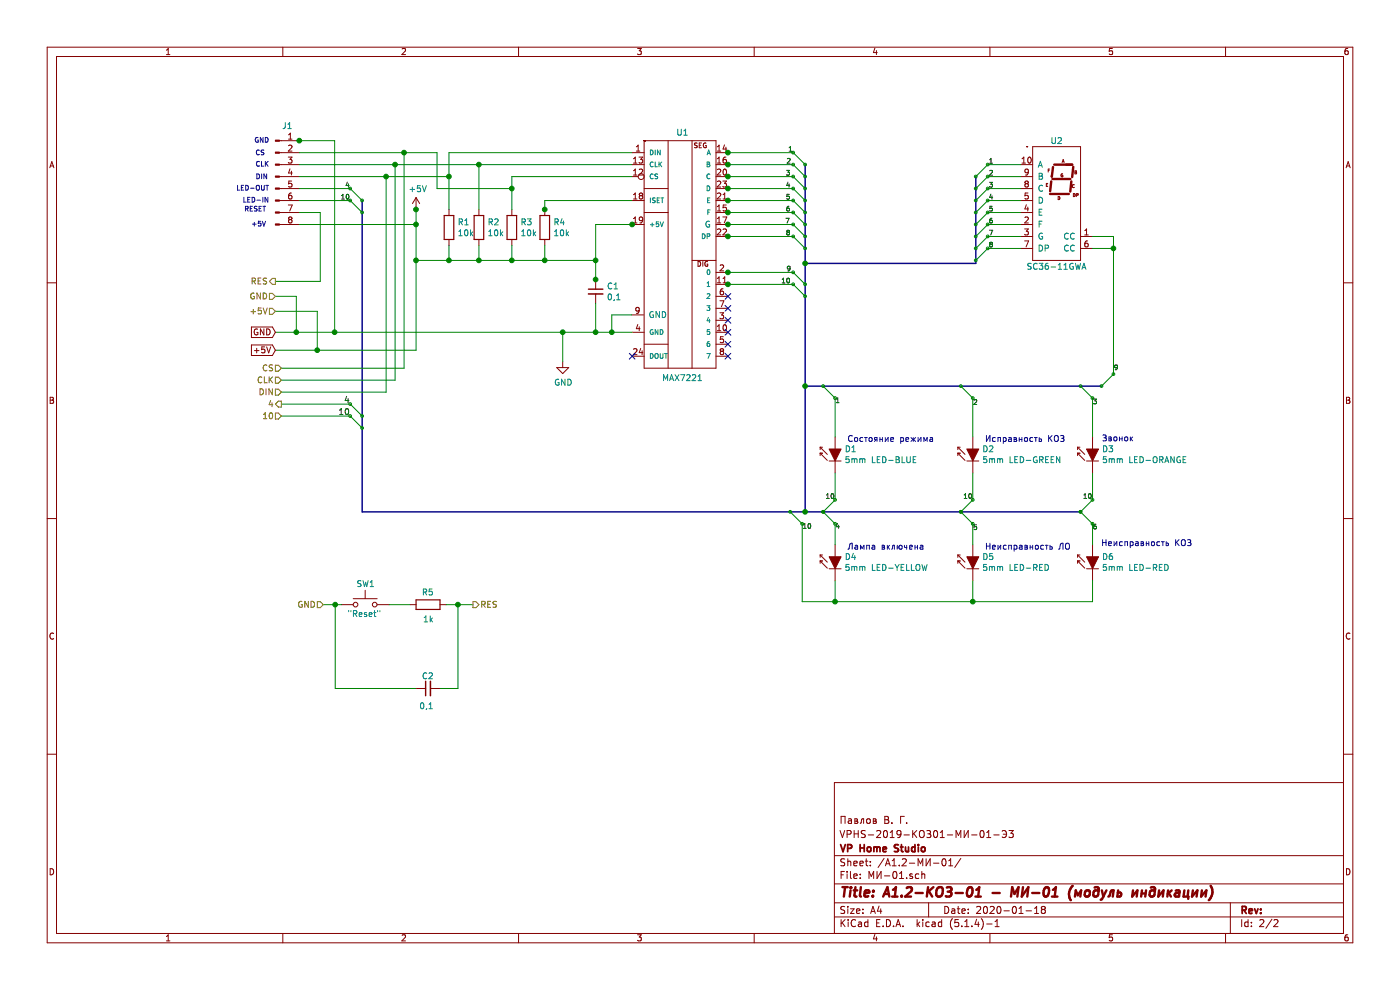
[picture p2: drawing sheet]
EESchema Schematic File Version 4
LIBS:МУИ-01-cache
EELAYER 30 0
EELAYER END
$Descr A4 11693 8268
encoding utf-8
Sheet 2 2
Title "A1.2-КОЗ-01 - МИ-01 (модуль индикации)"
Date "2020-01-18"
Rev ""
Comp "VP Home Studio"
Comment1 "VPHS-2019-КОЗ01-МИ-01-Э3"
Comment2 "Павлов В. Г."
Comment3 ""
Comment4 ""
$EndDescr
$Comp
L VP_Library:SC36-11GWA U2
U 1 1
P 8825 1675
F 0 "U2" H 8825 2175 50  0000 C CNN
F 1 "SC36-11GWA" H 8825 1125 50  0000 C CNN
F 2 "Display_7Segment:HDSP-A401" H 8825 2175 50  0001 C CNN
F 3 "g:\\Документы\\Docs\\Datashits\\LED\\SC36-11GWA.pdf" H 8825 2175 50  0001 C CNN
	1    8825 1675
	1    0    0    -1  
$EndComp
$Comp
L LED:SFH4550 D2
U 1 1
P 8125 3750
F 0 "D2" V 8121 3673 50  0000 R CNN
F 1 "5mm LED-GREEN" V 8030 3673 50  0000 R CNN
F 2 "LED_THT:LED_D5.0mm_IRGrey" H 8125 3925 50  0001 C CNN
F 3 "http://www.osram-os.com/Graphics/XPic3/00116140_0.pdf" H 8075 3750 50  0001 C CNN
	1    8125 3750
	0    -1   -1   0   
$EndComp
$Comp
L LED:SFH4550 D3
U 1 1
P 9125 3750
F 0 "D3" V 9121 3673 50  0000 R CNN
F 1 "5mm LED-ORANGE" V 9030 3673 50  0000 R CNN
F 2 "LED_THT:LED_D5.0mm_IRGrey" H 9125 3925 50  0001 C CNN
F 3 "http://www.osram-os.com/Graphics/XPic3/00116140_0.pdf" H 9075 3750 50  0001 C CNN
	1    9125 3750
	0    -1   -1   0   
$EndComp
$Comp
L LED:SFH4550 D4
U 1 1
P 6975 4650
F 0 "D4" V 6971 4572 50  0000 R CNN
F 1 "5mm LED-YELLOW" V 6880 4572 50  0000 R CNN
F 2 "LED_THT:LED_D5.0mm_IRGrey" H 6975 4825 50  0001 C CNN
F 3 "http://www.osram-os.com/Graphics/XPic3/00116140_0.pdf" H 6925 4650 50  0001 C CNN
	1    6975 4650
	0    -1   -1   0   
$EndComp
$Comp
L LED:SFH4550 D6
U 1 1
P 9125 4650
F 0 "D6" V 9121 4573 50  0000 R CNN
F 1 "5mm LED-RED" V 9030 4573 50  0000 R CNN
F 2 "LED_THT:LED_D5.0mm_IRGrey" H 9125 4825 50  0001 C CNN
F 3 "http://www.osram-os.com/Graphics/XPic3/00116140_0.pdf" H 9075 4650 50  0001 C CNN
	1    9125 4650
	0    -1   -1   0   
$EndComp
$Comp
L LED:SFH4550 D5
U 1 1
P 8125 4650
F 0 "D5" V 8121 4573 50  0000 R CNN
F 1 "5mm LED-RED" V 8030 4573 50  0000 R CNN
F 2 "LED_THT:LED_D5.0mm_IRGrey" H 8125 4825 50  0001 C CNN
F 3 "http://www.osram-os.com/Graphics/XPic3/00116140_0.pdf" H 8075 4650 50  0001 C CNN
	1    8125 4650
	0    -1   -1   0   
$EndComp
$Comp
L LED:SFH4550 D1
U 1 1
P 6975 3750
F 0 "D1" V 6971 3672 50  0000 R CNN
F 1 "5mm LED-BLUE" V 6880 3672 50  0000 R CNN
F 2 "LED_THT:LED_D5.0mm_IRGrey" H 6975 3925 50  0001 C CNN
F 3 "http://www.osram-os.com/Graphics/XPic3/00116140_0.pdf" H 6925 3750 50  0001 C CNN
	1    6975 3750
	0    -1   -1   0   
$EndComp
Text Notes 9200 3695 0    50   ~ 0
Звонок
Text Notes 8225 4600 0    50   ~ 0
Неисправность ЛО
Text Notes 7075 4600 0    50   ~ 0
Лампа включена
Text Notes 9195 4570 0    50   ~ 0
Неисправность КОЗ
Text Notes 8225 3700 0    50   ~ 0
Исправность КОЗ
Text Notes 7075 3700 0    50   ~ 0
Состояние режима
$Comp
L VP_Library:MAX7221 U1
U 1 1
P 5700 2255
F 0 "U1" H 5700 3405 50  0000 C CNN
F 1 "MAX7221" H 5700 1355 50  0000 C CNN
F 2 "Package_DIP:DIP-24_W7.62mm" H 5580 3435 50  0001 C CNN
F 3 "g:\\Документы\\Docs\\Datashits\\LED drivers и другие\\MAX7219-MAX7221 Led driver.pdf" H 5580 3435 50  0001 C CNN
	1    5700 2255
	1    0    0    -1  
$EndComp
$Comp
L power:GND #PWR0101
U 1 1
P 4700 3020
F 0 "#PWR0101" H 4700 2770 50  0001 C CNN
F 1 "GND" H 4705 2847 50  0000 C CNN
F 2 "" H 4700 3020 50  0001 C CNN
F 3 "" H 4700 3020 50  0001 C CNN
	1    4700 3020
	1    0    0    -1  
$EndComp
$Comp
L power:+5V #PWR0102
U 1 1
P 3475 1750
F 0 "#PWR0102" H 3475 1600 50  0001 C CNN
F 1 "+5V" H 3490 1923 50  0000 C CNN
F 2 "" H 3475 1750 50  0001 C CNN
F 3 "" H 3475 1750 50  0001 C CNN
	1    3475 1750
	1    0    0    -1  
$EndComp
$Comp
L Device:R R2
U 1 1
P 4000 1900
F 0 "R2" H 4070 1946 50  0000 L CNN
F 1 "10k" H 4070 1855 50  0000 L CNN
F 2 "Resistor_THT:R_Axial_DIN0204_L3.6mm_D1.6mm_P7.62mm_Horizontal" V 3930 1900 50  0001 C CNN
F 3 "~" H 4000 1900 50  0001 C CNN
	1    4000 1900
	1    0    0    -1  
$EndComp
$Comp
L Device:R R4
U 1 1
P 4550 1900
F 0 "R4" H 4620 1946 50  0000 L CNN
F 1 "10k" H 4620 1855 50  0000 L CNN
F 2 "Resistor_THT:R_Axial_DIN0204_L3.6mm_D1.6mm_P7.62mm_Horizontal" V 4480 1900 50  0001 C CNN
F 3 "~" H 4550 1900 50  0001 C CNN
	1    4550 1900
	1    0    0    -1  
$EndComp
$Comp
L Connector:Conn_01x08_Male J1
U 1 1
P 2300 1475
F 0 "J1" H 2400 1900 50  0000 C CNN
F 1 "Conn_01x08_Male" H 2400 925 50  0001 C CNN
F 2 "Connector_JST:JST_EH_B8B-EH-A_1x08_P2.50mm_Vertical" H 2300 1475 50  0001 C CNN
F 3 "~" H 2300 1475 50  0001 C CNN
	1    2300 1475
	1    0    0    -1  
$EndComp
Wire Wire Line
	4000 2175 4000 2050
Wire Wire Line
	4275 2050 4275 2175
Wire Wire Line
	4275 2175 4000 2175
$Comp
L Device:R R1
U 1 1
P 3750 1900
F 0 "R1" H 3820 1946 50  0000 L CNN
F 1 "10k" H 3820 1855 50  0000 L CNN
F 2 "Resistor_THT:R_Axial_DIN0204_L3.6mm_D1.6mm_P7.62mm_Horizontal" V 3680 1900 50  0001 C CNN
F 3 "~" H 3750 1900 50  0001 C CNN
	1    3750 1900
	1    0    0    -1  
$EndComp
Wire Wire Line
	3750 2050 3750 2175
Wire Wire Line
	3750 2175 4000 2175
Connection ~ 4000 2175
Wire Wire Line
	2500 1375 3300 1375
Wire Wire Line
	4975 1875 4975 2175
Wire Wire Line
	4975 2175 4550 2175
Connection ~ 4275 2175
Wire Wire Line
	4550 2050 4550 2175
Connection ~ 4550 2175
Wire Wire Line
	4550 2175 4275 2175
Wire Wire Line
	3750 2175 3475 2175
Connection ~ 3750 2175
Connection ~ 4000 1375
Wire Wire Line
	3475 1875 3475 2175
Wire Bus Line
	8150 2200 6725 2200
Connection ~ 6725 2200
Connection ~ 6725 3225
Entry Wire Line
	6625 1375 6725 1475
Entry Wire Line
	6625 1475 6725 1575
Entry Wire Line
	6625 1575 6725 1675
Entry Wire Line
	6625 1675 6725 1775
Entry Wire Line
	6625 1775 6725 1875
Entry Wire Line
	6625 1875 6725 1975
Entry Wire Line
	6625 1975 6725 2075
Entry Wire Line
	6625 2275 6725 2375
Entry Wire Line
	6625 2375 6725 2475
Entry Wire Line
	6625 1275 6725 1375
Entry Wire Line
	8150 1475 8250 1375
Entry Wire Line
	8150 1575 8250 1475
Entry Wire Line
	8150 1675 8250 1575
Entry Wire Line
	8150 1775 8250 1675
Entry Wire Line
	8150 1875 8250 1775
Entry Wire Line
	8150 1975 8250 1875
Entry Wire Line
	8150 2175 8250 2075
Wire Wire Line
	8525 1475 8250 1475
Wire Wire Line
	8525 1575 8250 1575
Wire Wire Line
	8525 1675 8250 1675
Wire Wire Line
	8525 1775 8250 1775
Wire Wire Line
	8525 1875 8250 1875
Entry Wire Line
	8150 2075 8250 1975
Wire Wire Line
	8525 1975 8250 1975
Wire Wire Line
	8525 2075 8250 2075
Wire Wire Line
	9125 1975 9300 1975
Wire Wire Line
	9300 1975 9300 2075
Wire Wire Line
	9125 2075 9300 2075
Entry Wire Line
	9200 3225 9300 3125
Wire Wire Line
	9300 2075 9300 3125
Connection ~ 9300 2075
Entry Wire Line
	9025 3225 9125 3325
Wire Wire Line
	9125 3650 9125 3325
Entry Wire Line
	8025 3225 8125 3325
Wire Wire Line
	8125 3650 8125 3325
Entry Wire Line
	6875 3225 6975 3325
Wire Wire Line
	6975 3650 6975 3325
Entry Wire Line
	6875 4275 6975 4375
Wire Wire Line
	6975 4550 6975 4375
Entry Wire Line
	8025 4275 8125 4375
Wire Wire Line
	8125 4550 8125 4375
Entry Wire Line
	9025 4275 9125 4175
Wire Wire Line
	9125 4550 9125 4375
Wire Bus Line
	6725 3225 6725 4275
Connection ~ 6725 4275
Entry Wire Line
	2925 1575 3025 1675
Entry Wire Line
	2925 1675 3025 1775
Wire Wire Line
	2925 1675 2500 1675
Wire Wire Line
	2925 1575 2500 1575
Entry Wire Line
	9025 4275 9125 4375
Wire Wire Line
	9125 3950 9125 4175
Entry Wire Line
	8025 4275 8125 4175
Wire Wire Line
	8125 3950 8125 4175
Entry Wire Line
	6875 4275 6975 4175
Wire Wire Line
	6975 3950 6975 4175
Entry Wire Line
	6600 4275 6700 4375
Wire Wire Line
	9125 4850 9125 5025
Wire Wire Line
	9125 5025 8125 5025
Wire Wire Line
	6700 5025 6700 4375
Wire Wire Line
	6975 4850 6975 5025
Connection ~ 6975 5025
Wire Wire Line
	6975 5025 6700 5025
Wire Wire Line
	8125 4850 8125 5025
Connection ~ 8125 5025
Wire Wire Line
	8125 5025 6975 5025
Text Label 6625 1275 2    40   ~ 0
1
Text Label 6610 1375 2    40   ~ 0
2
Text Label 6605 1475 2    40   ~ 0
3
Text Label 6605 1575 2    40   ~ 0
4
Text Label 6605 1675 2    40   ~ 0
5
Text Label 6605 1775 2    40   ~ 0
6
Text Label 6600 1875 2    40   ~ 0
7
Text Label 6605 1975 2    40   ~ 0
8
Text Label 6610 2275 2    40   ~ 0
9
Text Label 6605 2375 2    40   ~ 0
10
Text Label 8300 1375 2    40   ~ 0
1
Text Label 8300 1475 2    40   ~ 0
2
Text Label 8300 1575 2    40   ~ 0
3
Text Label 8300 1675 2    40   ~ 0
4
Text Label 8300 1775 2    40   ~ 0
5
Text Label 8300 1875 2    40   ~ 0
6
Text Label 8300 1975 2    40   ~ 0
7
Text Label 8300 2075 2    40   ~ 0
8
Text Label 9125 3385 0    40   ~ 0
3
Text Label 8125 3390 0    40   ~ 0
2
Text Label 6975 3375 0    40   ~ 0
1
Text Label 9125 4430 0    40   ~ 0
6
Text Label 8125 4435 0    40   ~ 0
5
Text Label 6975 4425 0    40   ~ 0
4
Text Label 9125 4175 2    40   ~ 0
10
Text Label 8125 4175 2    40   ~ 0
10
Text Label 6975 4175 2    40   ~ 0
10
Text Label 6700 4425 0    40   ~ 0
10
Text Label 2925 1675 2    40   ~ 0
10
Text Label 2925 1575 2    40   ~ 0
4
Text Notes 2250 1200 2    40   ~ 0
GND
Text Notes 2240 1505 2    40   ~ 0
DIN
Text Notes 2250 1400 2    40   ~ 0
CLK
Text Notes 2215 1305 2    40   ~ 0
CS
Text Notes 2250 1600 2    40   ~ 0
LED-OUT
Text Notes 2250 1700 2    40   ~ 0
LED-IN
Text Notes 2225 1900 2    40   ~ 0
+5V
Wire Wire Line
	4550 1675 5280 1675
Wire Wire Line
	4550 1675 4550 1750
Connection ~ 4550 1750
Wire Wire Line
	4550 1750 4550 1755
NoConn ~ 5280 2975
NoConn ~ 6080 2475
NoConn ~ 6080 2575
NoConn ~ 6080 2675
NoConn ~ 6080 2775
NoConn ~ 6080 2875
NoConn ~ 6080 2975
Wire Wire Line
	8525 1375 8250 1375
Wire Wire Line
	2795 2775 2795 1175
Wire Wire Line
	4700 2775 4700 3020
Connection ~ 4700 2775
Wire Wire Line
	4700 2775 4975 2775
Wire Wire Line
	2495 1175 2500 1175
Connection ~ 2500 1175
Wire Wire Line
	2500 1175 2795 1175
Wire Wire Line
	3475 1875 3475 1750
Connection ~ 3475 1875
Connection ~ 3475 1750
Wire Wire Line
	3475 1750 3475 1745
$Comp
L Device:R R3
U 1 1
P 4275 1900
F 0 "R3" H 4345 1946 50  0000 L CNN
F 1 "10k" H 4345 1855 50  0000 L CNN
F 2 "Resistor_THT:R_Axial_DIN0204_L3.6mm_D1.6mm_P7.62mm_Horizontal" V 4205 1900 50  0001 C CNN
F 3 "~" H 4275 1900 50  0001 C CNN
	1    4275 1900
	1    0    0    -1  
$EndComp
$Comp
L Device:C_Small C1
U 1 1
P 4975 2435
F 0 "C1" H 5067 2481 50  0000 L CNN
F 1 "0,1" H 5067 2390 50  0000 L CNN
F 2 "Capacitor_THT:C_Disc_D4.3mm_W1.9mm_P5.00mm" H 4975 2435 50  0001 C CNN
F 3 "~" H 4975 2435 50  0001 C CNN
	1    4975 2435
	1    0    0    -1  
$EndComp
Wire Wire Line
	2500 1875 3475 1875
Wire Wire Line
	4975 2175 4975 2335
Wire Wire Line
	4975 2335 4980 2335
Connection ~ 4975 2175
Connection ~ 4975 2335
Wire Wire Line
	4975 2535 4975 2775
Connection ~ 4975 2775
Wire Wire Line
	4975 2775 5110 2775
Wire Wire Line
	4000 1375 5280 1375
Wire Wire Line
	3750 1750 3750 1475
Wire Wire Line
	3750 1275 5280 1275
Wire Wire Line
	4275 1750 4275 1575
Wire Wire Line
	4275 1475 5280 1475
Wire Wire Line
	2500 1475 3225 1475
Connection ~ 3750 1475
Wire Wire Line
	3750 1475 3750 1275
Wire Wire Line
	3650 1575 3650 1275
Wire Wire Line
	3650 1275 3375 1275
Wire Wire Line
	4000 1375 4000 1750
Wire Wire Line
	3650 1575 4275 1575
Connection ~ 4275 1575
Wire Wire Line
	4275 1575 4275 1475
Wire Wire Line
	5275 2630 5110 2630
Wire Wire Line
	5110 2630 5110 2775
Connection ~ 5110 2775
Wire Wire Line
	5110 2775 5280 2775
Text GLabel 2300 2775 0    50   Input ~ 0
GND
Text GLabel 2300 2925 0    50   Input ~ 0
+5V
Text HLabel 2350 3075 0    50   Input ~ 0
CS
Text HLabel 2350 3175 0    50   Input ~ 0
CLK
Text HLabel 2350 3275 0    50   Input ~ 0
DIN
Text HLabel 2350 3375 0    50   Output ~ 0
4
Text HLabel 2350 3475 0    50   Input ~ 0
10
Wire Wire Line
	2300 2775 2475 2775
Connection ~ 2795 2775
Wire Wire Line
	2795 2775 4700 2775
Wire Wire Line
	2300 2925 2650 2925
Wire Wire Line
	3475 2925 3475 2175
Connection ~ 3475 2175
Wire Wire Line
	2350 3075 3375 3075
Wire Wire Line
	3375 3075 3375 1275
Connection ~ 3375 1275
Wire Wire Line
	3375 1275 2500 1275
Wire Wire Line
	2350 3175 3300 3175
Wire Wire Line
	3300 3175 3300 1375
Connection ~ 3300 1375
Wire Wire Line
	3300 1375 4000 1375
Wire Wire Line
	2350 3275 3225 3275
Wire Wire Line
	3225 3275 3225 1475
Connection ~ 3225 1475
Wire Wire Line
	3225 1475 3750 1475
Entry Wire Line
	2925 3375 3025 3475
Entry Wire Line
	2925 3475 3025 3575
Text Label 2925 3375 2    50   ~ 0
4
Text Label 2925 3475 2    50   ~ 0
10
Wire Wire Line
	2350 3475 2925 3475
Wire Wire Line
	2350 3375 2925 3375
Wire Wire Line
	6075 1975 6080 1975
Wire Wire Line
	6075 1275 6080 1275
Wire Wire Line
	6075 1375 6080 1375
Wire Wire Line
	6075 1475 6080 1475
Wire Wire Line
	6075 1575 6080 1575
Wire Wire Line
	6075 1675 6080 1675
Wire Wire Line
	6075 1775 6080 1775
Wire Wire Line
	6075 1875 6080 1875
Wire Wire Line
	6075 2375 6080 2375
Wire Wire Line
	6075 2275 6080 2275
Wire Wire Line
	4975 1875 5280 1875
Text HLabel 2300 2600 0    50   Input ~ 0
+5V
Text HLabel 2300 2475 0    50   Input ~ 0
GND
Wire Wire Line
	2300 2600 2650 2600
Wire Wire Line
	2650 2600 2650 2925
Connection ~ 2650 2925
Wire Wire Line
	2650 2925 3475 2925
Wire Wire Line
	2300 2475 2475 2475
Wire Wire Line
	2475 2475 2475 2775
Connection ~ 2475 2775
Wire Wire Line
	2475 2775 2795 2775
$Comp
L Device:R R5
U 1 1
P 3575 5050
F 0 "R5" V 3675 5000 50  0000 L CNN
F 1 "1k" V 3450 5000 50  0000 L CNN
F 2 "Resistor_THT:R_Axial_DIN0204_L3.6mm_D1.6mm_P7.62mm_Horizontal" V 3505 5050 50  0001 C CNN
F 3 "~" H 3575 5050 50  0001 C CNN
	1    3575 5050
	0    -1   -1   0   
$EndComp
$Comp
L Device:C_Small C2
U 1 1
P 3575 5750
F 0 "C2" V 3675 5700 50  0000 L CNN
F 1 "0,1" V 3425 5700 50  0000 L CNN
F 2 "Capacitor_THT:C_Disc_D4.3mm_W1.9mm_P5.00mm" H 3575 5750 50  0001 C CNN
F 3 "~" H 3575 5750 50  0001 C CNN
	1    3575 5750
	0    -1   -1   0   
$EndComp
$Comp
L Switch:SW_Push SW1
U 1 1
P 3050 5050
F 0 "SW1" H 2975 5225 50  0000 L CNN
F 1 "\"Reset\"" H 2900 4975 50  0000 L CNN
F 2 "Button_Switch_THT:SW_PUSH_6mm_H7.3mm" H 3050 5250 50  0001 C CNN
F 3 "~" H 3050 5250 50  0001 C CNN
	1    3050 5050
	1    0    0    -1  
$EndComp
Text HLabel 2700 5050 0    50   Input ~ 0
GND
Text HLabel 3950 5050 2    50   Output ~ 0
RES
Wire Wire Line
	2700 5050 2800 5050
Wire Wire Line
	3725 5050 3825 5050
Wire Wire Line
	3675 5750 3825 5750
Wire Wire Line
	3825 5750 3825 5050
Wire Wire Line
	2800 5750 2800 5050
Wire Wire Line
	2800 5750 3475 5750
Connection ~ 2800 5050
Wire Wire Line
	2800 5050 2850 5050
Text HLabel 2300 2350 0    50   Output ~ 0
RES
Wire Wire Line
	2500 1775 2675 1775
Wire Wire Line
	2675 1775 2675 2350
Wire Wire Line
	2675 2350 2300 2350
Text Notes 2225 1775 2    40   ~ 0
RESET
Text Label 9300 3100 0    40   ~ 0
9
Connection ~ 5280 1875
Wire Wire Line
	5280 1875 5285 1875
Connection ~ 6080 1275
Wire Wire Line
	6080 1275 6625 1275
Connection ~ 6080 1375
Wire Wire Line
	6080 1375 6625 1375
Connection ~ 6080 1475
Wire Wire Line
	6080 1475 6625 1475
Connection ~ 6080 1575
Wire Wire Line
	6080 1575 6625 1575
Connection ~ 6080 1675
Wire Wire Line
	6080 1675 6625 1675
Connection ~ 6080 1775
Wire Wire Line
	6080 1775 6625 1775
Connection ~ 6080 1875
Wire Wire Line
	6080 1875 6625 1875
Connection ~ 6080 1975
Wire Wire Line
	6080 1975 6625 1975
Connection ~ 6080 2275
Wire Wire Line
	6080 2275 6625 2275
Connection ~ 6080 2375
Wire Wire Line
	6080 2375 6625 2375
Wire Wire Line
	3250 5050 3425 5050
Connection ~ 3825 5050
Wire Wire Line
	3825 5050 3950 5050
Wire Bus Line
	3025 4275 6725 4275
Wire Bus Line
	6725 2200 6725 3225
Wire Bus Line
	6725 4275 9025 4275
Wire Bus Line
	3025 1675 3025 4275
Wire Bus Line
	6725 3225 9200 3225
Wire Bus Line
	8150 1475 8150 2200
Wire Bus Line
	6725 1375 6725 2200
$EndSCHEMATC
